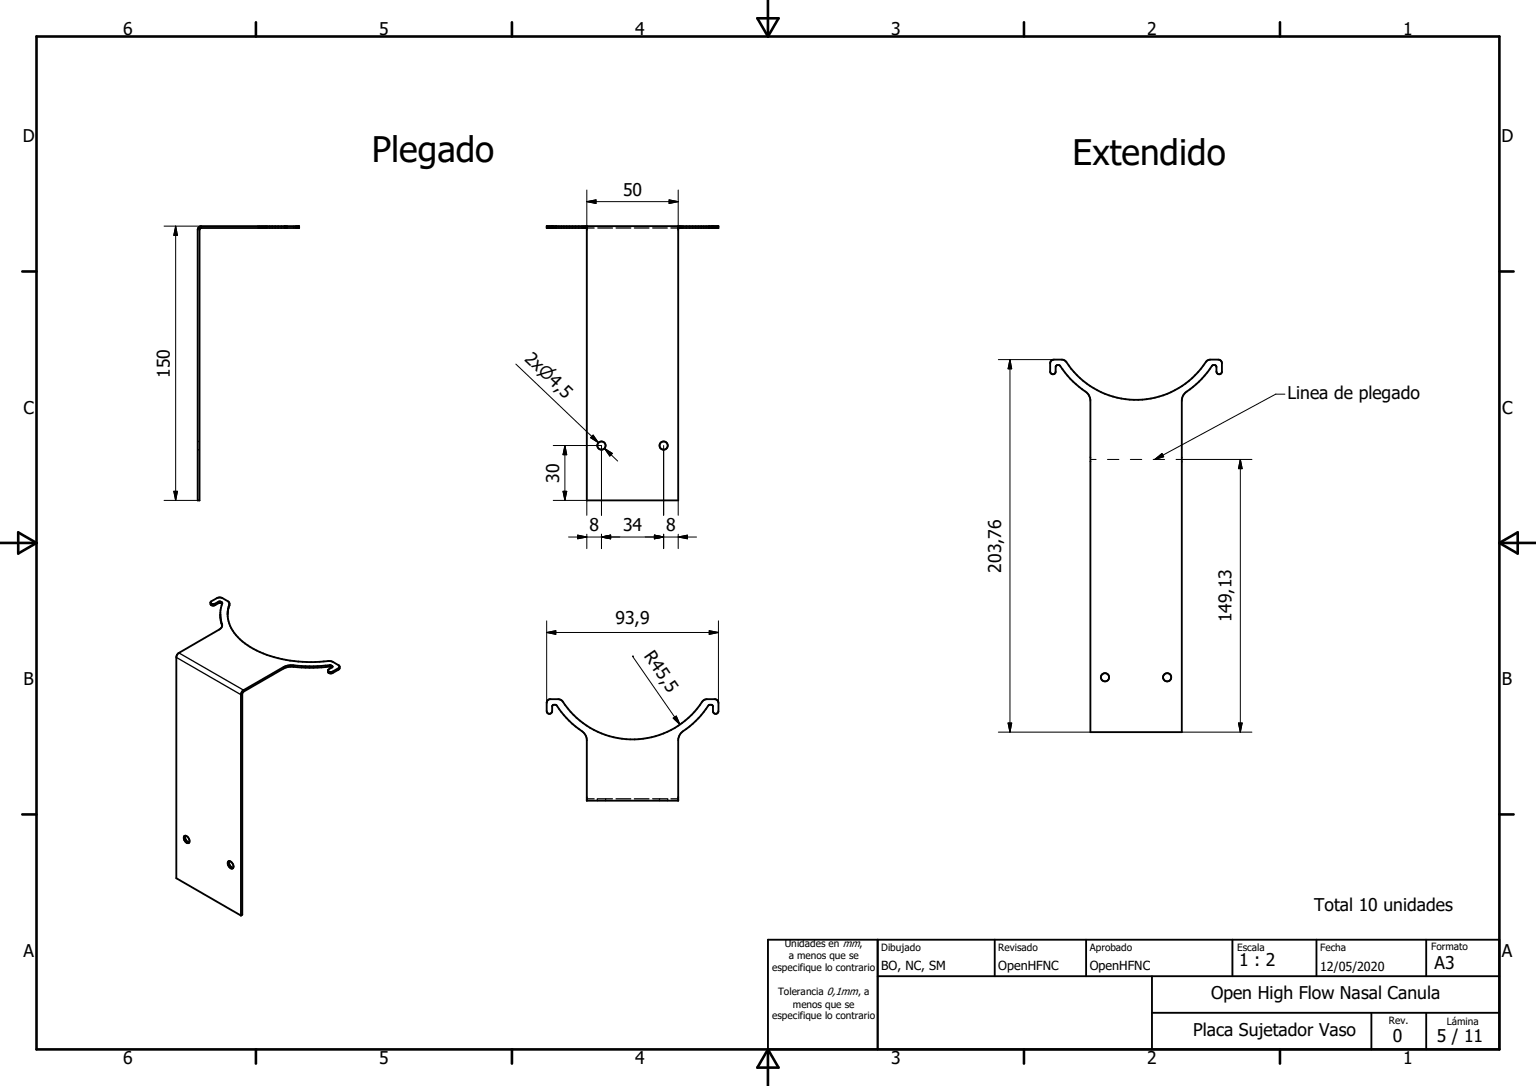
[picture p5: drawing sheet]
<svg xmlns="http://www.w3.org/2000/svg" width="420mm" height="297mm" viewBox="0 0 420 297" stroke-linecap="round" stroke-linejoin="round" font-family="sans-serif">
<g fill="none" stroke="#000" stroke-width=".51">
<path d="M54.3 62.2l.7-.4h26.8v.6h-26.8l-.4 .2v74.3h-.5v-74zM77.8 61.8v.6M151 61.8v.6M160.5 62.4h-11v-.6h46.9v.6h-11M160.5 61.9v75h24.9v-75M194.9 61.8v.6M287.5 98.6l.7-.2h2.1l.9 .2a23 23 0 0 0 38.9 0l.8-.2h2.2l.6 .2 .4 .5v2.5a.75 .75 0 0 1-.7 .8 .75 .75 0 0 1-.8-.8v-1.2a.69 .69 0 0 0-.5-.6 .69 .69 0 0 0-.7 .3 27.2 27.2 0 0 1-7.6 7.6l-.4 .7-.3 1.2v90.6h-25v-90.6a3.5 3.5 0 0 0-2.2-3.1 29.4 29.4 0 0 1-6.3-6.6l-.9 .2-.1 1.5a.75 .75 0 0 1-.7 .8 .75 .75 0 0 1-.8-.8l.1-2.5zM57.6 164.8a.83 .83 0 0 0 1.2 .3l.9-.5a.77 .77 0 0 1 1.1 .4l-.5 1.9-.1 1.5M57.6 164.8l.2-.3 1.6-.9 .8-.2 2.1 1 .4 .7M57.6 164.8v.4a.86 .86 0 0 0 1.2 .3l1-.6 .9 .3M60.2 168.1l.1 1.6 .4 1.5M60.3 168.8l.4 2.3"/>
<path d="M60.7 171.1l-.1 .5-.7 .6-11.2 6.5-.5 .9v60.6l17.7 10.2M62.7 165.1l-.5 3.1M62.7 165.1a9 9 0 0 0 3.6 10.3 31.2 31.2 0 0 0 21.1 5.6l2.5-.2a4.3 4.3 0 0 1 2.7 1.1l.2 .4v.7l-1.8 1.1a.79 .79 0 0 1-.9 0 .79 .79 0 0 1-.4-.8M90.8 182.5l-.5-.2a61.8 61.8 0 0 1-11.3 .1l-1.5 .4-10.9 6.4-.4 .4v60.6l-.3 .2M90.8 182.5h.1a.54 .54 0 0 0-.8-.6 68.6 68.6 0 0 1-11.1 .1l-1.5 .4-10.9 6.4-.5 .4-.2 .6v60.6M90.8 182.5l-1.1 .8M92.8 182.4l-.1 .2-1.7 1a.87 .87 0 0 1-1.3-.3M149.7 191.6l.8-.4h2.2l.8 .3a22.9 22.9 0 0 0 38.7 .2l1.1-.5h2.1l.7 .2 .3 .6v2.5a.75 .75 0 0 1-.7 .7 .75 .75 0 0 1-.8-.7v-1.3a.71 .71 0 0 0-.5-.5 .71 .71 0 0 0-.7 .2 27.7 27.7 0 0 1-7.5 7.6l-.6 1.2-.2 .8v16.5h-24.9v-16.5a3.6 3.6 0 0 0-2.3-3.2 28.6 28.6 0 0 1-6.2-6.5h-.7l-.3 .3v1.4a.75 .75 0 0 1-.8 .7 .75 .75 0 0 1-.7-.7v-2.3zM50.4 228.6a1.27 1.27 0 0 1 1.2 2 1.34 1.34 0 0 1-1.2-2zM50.7 228.6a1.53 1.53 0 0 0 1 1.8M62.4 235.6a1.26 1.26 0 0 1 1.2 .6 1.26 1.26 0 0 1 0 1.3 1.36 1.36 0 0 1-1.2-1.9zM62.7 235.5a1.53 1.53 0 0 0 1.1 1.8"/>
<path d="M210 257h200v30h-200zM240 257v30M272 257v10M297 257v10M337 257v10M360 257v10M390 257v10M240 267h170M315 277h95M315 267v20M375 277v10M390 277v10"/>
<circle cx="164.4" cy="121.9" r="1.13"/>
<circle cx="181.5" cy="121.9" r="1.13"/>
<circle cx="302.1" cy="185.2" r="1.13"/>
<circle cx="319.1" cy="185.2" r="1.13"/>
</g>
<g fill="none" stroke="#000" stroke-width=".36">
<path d="M70.8 61.8v.2M70.8 62.2v.2M80.3 61.8v.2M80.3 62.2v.2M160.5 62.4h2M163.4 62.4h4.1M168.5 62.4h4M173.5 62.4h3.9M178.5 62.4h3.9M183.5 62.4h1.9M54.1 123h.1M54.1 120.7h.1"/>
<path d="M54.4 123h.2M54.4 120.7h.2M48.2 179.8l17.7 10.2 .3-.2M48.9 178.6l17.7 10.2v.4M58.8 165.1v.4M59.7 164.6v.4M60.4 164.6v.4M60.7 164.7v.4M60.7 170.7v.4M62.7 165.2v.4M77.5 182.4v.4M80.2 181.9v.5"/>
<path d="M90.1 181.9v.4M90.6 182v.4M90.8 182.1v.4M91 183.6v.5M92.6 182.7v.4M160.5 218.5h2M163.3 218.5v.1M163.3 218.8v.2M163.4 218.5h4.1M165.6 218.5v.1M165.6 218.8v.2M168.5 218.5h4"/>
<path d="M173.5 218.5h3.9M178.5 218.5h3.9M180.3 218.5v.1M180.3 218.8v.2M182.6 218.5v.1M182.6 218.8v.2M183.5 218.5h1.9"/>
</g>
<g fill="none" stroke="#000" stroke-width=".71">
<path d="M10 10h400v277h-400zM70 6.1v3.9M140 6.1v3.9M207.1 5h5.8l-2.9 5zM210 0v10M280 6.1v3.9M350 6.1v3.9M6.1 74.2h3.9M410 74.2h3.9M0 148.5h10M5 145.6l5 2.9-5 2.9zM410 148.5h10"/>
<path d="M410 148.5l5-2.9v5.8zM6.1 222.7h3.9M410 222.7h3.9M70 287v3.9M140 287v3.9M210 287v10M210 287l2.9 5h-5.8zM280 287v3.9M350 287v3.9"/>
</g>
<g fill="none" stroke="#000" stroke-width=".27">
<path d="M160.5 55.1h24.9M160.5 55.1l2.5-.4v1zM160.5 52v10.9M183 54.7l2.4 .4-2.4 .6zM185.4 52v10.9M44.9 61.8h10.1M48 61.8v75.1M48 61.8l.5 2.6h-1zM141 99.6l22.6 21.5M273 98.4h15.2M276.1 98.4v101.8M276.1 98.4l.5 2.5h-1z"/>
<path d="M161.8 119.4l1.8 1.7M162.2 119l1.4 2.1-2.1-1.4zM351.3 107.8h-2.5l-33.1 17.9M44.9 136.9h9.2M47.5 134.4h1l-.5 2.5zM151.3 136.9h9.2v4M151.3 121.8h13.2v19.1M153.9 134.4h1.1l-.5 2.5zM154.5 121.8v15.1M154.5 121.8l.5 2.6h-1.1zM165.3 122.6l3.6 3.5M165.3 122.6l2.1 1.4-.7 .7z"/>
<path d="M181.5 121.8v19.1M185.4 136.9v4M298.1 125.7h1.6M302.8 125.7h3.1M309.1 125.7h3.1M315.3 125.7h3.1M315.7 125.7l2-1.7 .5 .9zM321.6 125.7h20.7M339.1 125.7v74.5M339.1 125.7l.5 2.5h-1zM155.4 146.9h35M158 146.4l2.5 .5-2.5 .4z"/>
<path d="M160.5 146.1v3.9M164.5 146.9l2.5-.5v.9zM164.5 146.1v3.9M178.9 146.4l2.6 .5-2.6 .4zM181.5 146.1v3.9M185.4 146.1v3.9M185.4 146.9l2.6-.5v.9zM149.5 173h46.9M149.5 173l2.5-.5v1zM149.5 169.8v22.4M172.9 179.5h.1M172.9 179.5l13 18.7"/>
<path d="M193.9 172.5l2.5 .5-2.5 .5zM196.4 169.8v22.4M184.1 196.4l.8-.6 1 2.4zM275.6 197.7h1l-.5 2.5zM338.6 197.7h1l-.5 2.5zM273 200.2h25.1M323.1 200.2h19.2"/>
</g>
<g fill="#000" stroke="#000" stroke-width=".27">
<path d="M160.5 55.1l2.5-.4v1zM183 54.7l2.4 .4-2.4 .6zM48 61.8l.5 2.6h-1zM162.2 119l1.4 2.1-2.1-1.4zM276.1 98.4l.5 2.5h-1zM47.5 134.4h1l-.5 2.5zM153.9 134.4h1.1l-.5 2.5zM154.5 121.8l.5 2.6h-1.1zM165.3 122.6l2.1 1.4-.7 .7zM315.7 125.7l2-1.7 .5 .9zM339.1 125.7l.5 2.5h-1zM158 146.4l2.5 .5-2.5 .4z"/>
<path d="M164.5 146.9l2.5-.5v.9zM178.9 146.4l2.6 .5-2.6 .4zM185.4 146.9l2.6-.5v.9zM149.5 173l2.5-.5v1zM193.9 172.5l2.5 .5-2.5 .5zM184.1 196.4l.8-.6 1 2.4zM275.6 197.7h1l-.5 2.5zM338.6 197.7h1l-.5 2.5z"/>
</g>
<g font-size="9.6">
<text x="101.6" y="44.4">Plegado</text>
<text x="293.3" y="45.2">Extendido</text>
</g>
<g font-size="4.8">
<text x="33.7" y="9.6">6</text>
<text x="103.7" y="9.6">5</text>
<text x="173.7" y="9.6">4</text>
<text x="243.7" y="9.6">3</text>
<text x="313.6" y="9.6">2</text>
<text x="383.6" y="9.6">1</text>
<text x="6.2" y="38.9">D</text>
<text x="410.5" y="38.9">D</text>
<text x="170.3" y="53.6">50</text>
<text x="143.3" y="98.3" transform="rotate(44 143.3 98.3)">2x</text>
<text x="46.4" y="103.3" transform="rotate(-90 46.4 103.3)">150</text>
<text x="149.7" y="104.5" transform="rotate(44 149.7 104.5)">4,5</text>
<text x="6.4" y="113.1">C</text>
<text x="352.1" y="109.1">Linea de plegado</text>
<text x="410.7" y="113.1">C</text>
<text x="152.9" y="132" transform="rotate(-90 152.9 132)">30</text>
<text x="161.2" y="145.3">8</text>
<text x="170.3" y="145.3">34</text>
<text x="182.2" y="145.3">8</text>
<text x="273.7" y="156.6" transform="rotate(-90 273.7 156.6)">203,76</text>
<text x="168.3" y="170.6">93,9</text>
<text x="336.7" y="170.2" transform="rotate(-90 336.7 170.2)">149,13</text>
<text x="175.9" y="179.5" transform="rotate(55 175.9 179.5)">R45,5</text>
<text x="6.4" y="187.4">B</text>
<text x="410.7" y="187.4">B</text>
<text x="359.3" y="249.2">Total 10 unidades</text>
<text x="6.4" y="261.6">A</text>
<text x="410.6" y="261.6">A</text>
<text x="338.8" y="264.2">1 : 2</text>
<text x="392.3" y="265">A3</text>
<text x="331.1" y="273.3">Open High Flow Nasal Canula</text>
<text x="326.2" y="283.3">Placa Sujetador Vaso</text>
<text x="380.9" y="284.9">0</text>
<text x="392.9" y="284.9">5 / 11</text>
<text x="33.7" y="290.9">6</text>
<text x="103.7" y="290.9">5</text>
<text x="173.7" y="290.9">4</text>
<text x="243.7" y="290.9">3</text>
<text x="313.6" y="290.9">2</text>
<text x="383.6" y="290.9">1</text>
</g>
<text font-size="4.6" x="146.9" y="101.8" transform="rotate(43 146.9 101.8)">n</text>
<g font-size="3.4">
<text x="241" y="265.3">BO, NC, SM</text>
<text x="273" y="265.3">OpenHFNC</text>
<text x="298" y="265.3">OpenHFNC</text>
<text x="361" y="265.4">12/05/2020</text>
</g>
<g font-size="2.7">
<text x="214.6" y="259.1">Unidades en mm,</text>
<text x="215.6" y="262.4">a menos que se</text>
<text x="241" y="260.1">Dibujado</text>
<text x="273" y="260.1">Revisado</text>
<text x="298" y="260.1">Aprobado</text>
<text x="338.2" y="260">Escala</text>
<text x="361" y="260.1">Fecha</text>
<text x="391.3" y="259.9">Formato</text>
<text x="211.2" y="265.7">especifique lo contrario</text>
<text x="212.8" y="272.2">Tolerancia 0,1mm, a</text>
<text x="216.8" y="275.5">menos que se</text>
<text x="211.2" y="278.8">especifique lo contrario</text>
<text x="379.8" y="280">Rev.</text>
<text x="395.6" y="280.2">Lámina</text>
</g>
</svg>
